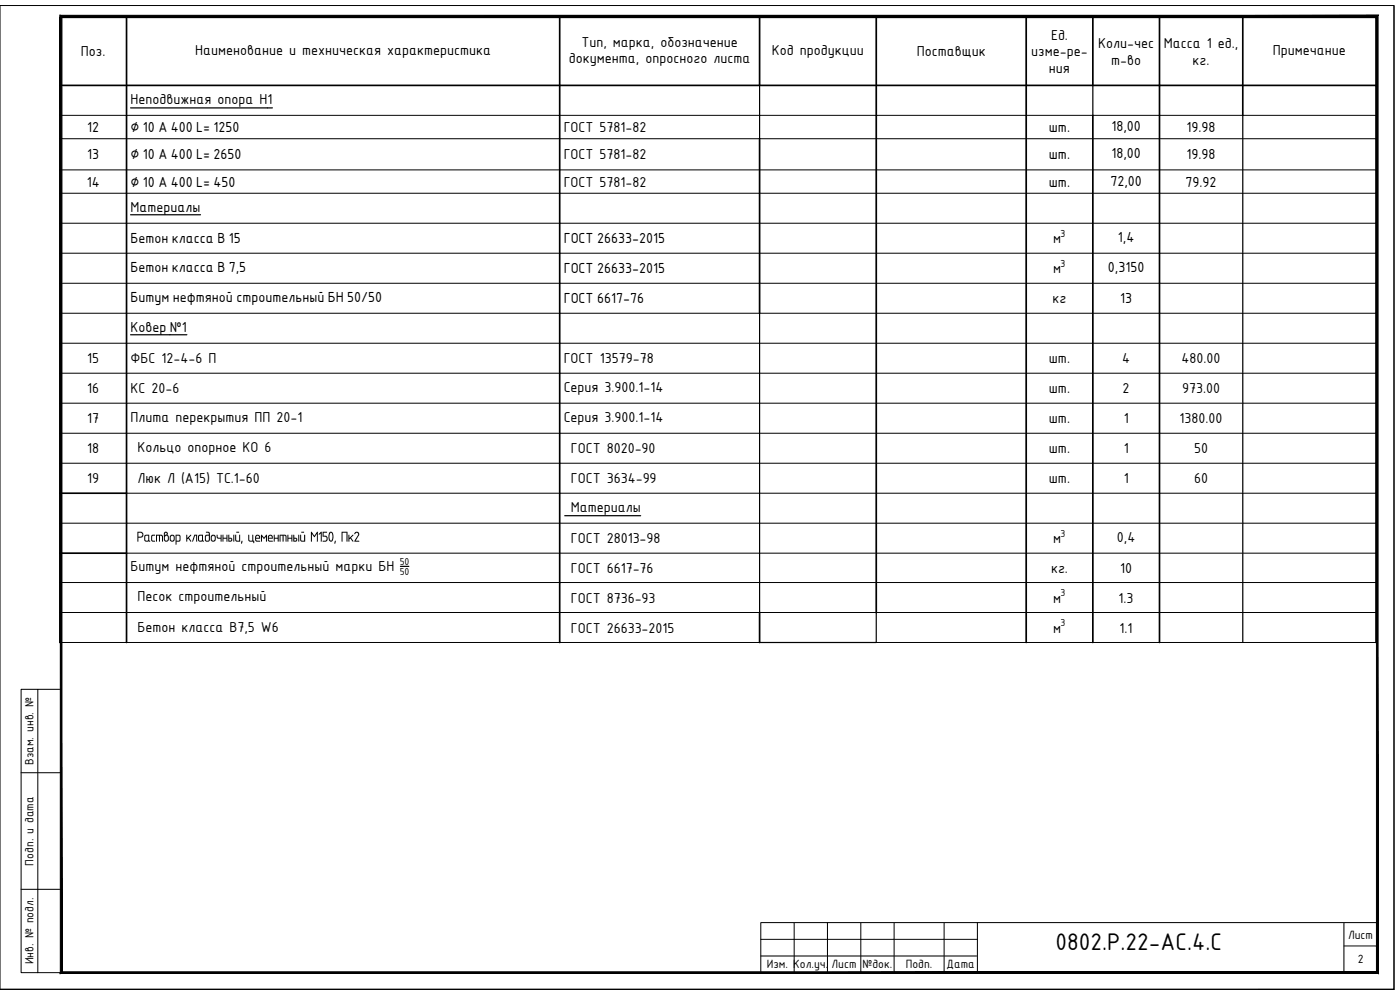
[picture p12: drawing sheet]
<svg xmlns="http://www.w3.org/2000/svg" width="420mm" height="297mm" viewBox="0 0 420 297" stroke-linecap="round" stroke-linejoin="round" font-family="sans-serif">
<!-- layer: 0 -->
<g fill="none" stroke="#000" stroke-width=".3">
<path d="M0 1.7h418.4v295.3h-418.4zM418.3 1.7v295.1h-418.3h418.4M6.3 206.8h12v85h-12zM11.3 206.8v85M6.3 231.8h12M6.3 266.8h12M228.3 276.8h185v15h-185zM238.3 276.8v15M248.3 276.8v15M258.3 276.8v15M268.3 276.8v15M283.3 276.8v15"/>
<path d="M293.3 276.8v15M403.3 276.8v15M228.3 281.8h65M228.3 286.8h65M403.3 283.8h10"/>
</g>
<path d="M18.1 4.6l.5 .5 395-.5zM18.6 5.1l395-.5-.5 .5zM413.6 4.6l-.5 .5 .5 287zM413.1 5.1l.5 287-.5-.5zM18.1 292.1h395.5l-.5-.5zM18.6 291.6h394.5l-395 .5zM18.1 4.6v287.5l.5-.5zM18.1 4.6l.5 .5v286.5z" fill="#000" stroke="#000" stroke-width=".3"/>
<path d="M39.2 32.4h42.6M228 25.6v16M328 25.6v9M373 34.6v158.2M39.2 64.4h21M228 94v89.8M39.2 100.4h16.9M169.5 154.7h22.8M120.2 169.9h2.5M263 183.8v9h-35" fill="none" stroke="#000" stroke-width=".36"/>
<g fill="none" stroke="#000" stroke-width=".51">
<path d="M38 5.2v187.6M168 5.2v187.6M228 5.2v20.4M263 5.2v178.6M308 5.2v187.6M328 5.2v20.4M348 5.2v187.6M373 5.2v29.4M18 25.6h395M328 34.6v158.2M228 41.6v52.4M18 148h20"/>
<path d="M18 166h20M18 192.8v-187.6h395v187.6M228 183.8v9"/>
</g>
<g fill="none" stroke="#000" stroke-width=".3">
<path d="M18 34.6h395M18 41.6h395M18 51h395M18 58h395M18 67h395M18 76h395M18 85h395M18 94h395M18 103h395M18 112h395M18 121h395M18 130h395"/>
<path d="M18 139h395M18 157h395M38 148h375M18 174.8h395M38 166h375M18 183.8h395M18 192.8h210M263 192.8h150"/>
</g>
<text font-size="7.8" x="316.8" y="285">0802.Р.22-АС.4.С</text>
<g font-size="4.7">
<text x="315.4" y="11.9">Ед.</text>
<text x="24.3" y="16.9">Поз.</text>
<text x="58.6" y="16.5">Наименование и техническая характеристика</text>
<text x="174.5" y="14">Тип, марка, обозначение</text>
<text x="231.7" y="16.5">Код продукции</text>
<text x="275.1" y="16.7">Поставщик</text>
<text x="309.5" y="16.9">изме-ре-</text>
<text x="329.6" y="14.4">Коли-чес</text>
<text x="349.3" y="14.4">Масса 1 ед.,</text>
<text x="382" y="16.5">Примечание</text>
<text x="170.8" y="19">документа, опросного листа</text>
<text x="314.8" y="21.9">ния</text>
<text x="333.5" y="19.4">т-во</text>
<text x="357.9" y="19.4">кг.</text>
<text x="39.2" y="31.2">Неподвижная опора Н1</text>
<text x="169.2" y="39.6">ГОСТ 5781-82</text>
<text x="169.2" y="47.8">ГОСТ 5781-82</text>
<text x="169.2" y="56">ГОСТ 5781-82</text>
<text x="26.2" y="109">15</text>
<text x="39.2" y="109">ФБС 12-4-6 П</text>
<text x="169.2" y="109">ГОСТ 13579-78</text>
<text x="314.8" y="109">шт.</text>
<text x="336.8" y="109">4</text>
<text x="354.6" y="109">480.00</text>
<text x="26.2" y="118">16</text>
<text x="39.2" y="118">КС 20-6</text>
<text x="169.2" y="117.5">Серия 3.900.1-14</text>
<text x="314.8" y="118">шт.</text>
<text x="336.9" y="118">2</text>
<text x="354.8" y="118">973.00</text>
<text x="26.2" y="127">17</text>
<text x="39.2" y="126.5">Плита перекрытия ПП 20-1</text>
<text x="169.2" y="126.5">Серия 3.900.1-14</text>
<text x="314.8" y="127">шт.</text>
<text x="337.2" y="127">1</text>
<text x="354" y="127">1380.00</text>
<text x="26.2" y="136">18</text>
<text x="41.3" y="135.5">Кольцо опорное КО 6</text>
<text x="171.3" y="136">ГОСТ 8020-90</text>
<text x="314.8" y="136">шт.</text>
<text x="337.2" y="136">1</text>
<text x="358.4" y="136">50</text>
<text x="26.2" y="145">19</text>
<text x="41.3" y="145">Люк Л (А15) ТС.1-60</text>
<text x="171.3" y="145">ГОСТ 3634-99</text>
<text x="314.8" y="145">шт.</text>
<text x="337.2" y="145">1</text>
<text x="358.4" y="145">60</text>
<text x="171.3" y="153.5">Материалы</text>
<text x="40.7" y="162.5">Раствор кладочный , цементный М 150, Пк2</text>
<text x="171.3" y="163">ГОСТ 28013-98</text>
<text x="316.1" y="163">м</text>
<text x="335.2" y="162.7">0,4</text>
<text x="39.2" y="171.4">Битум нефтяной строительный марки БН</text>
<text x="171.3" y="171.9">ГОСТ 6617-76</text>
<text x="315.4" y="171.9">кг.</text>
<text x="336.2" y="171.9">10</text>
<text x="41.3" y="180.3">Песок строительный</text>
<text x="171.3" y="180.8">ГОСТ 8736-93</text>
<text x="316.1" y="180.8">м</text>
<text x="335.7" y="180.8">1.3</text>
<text x="41.3" y="189.5">Бетон класса В7,5 W6</text>
<text x="171.3" y="189.8">ГОСТ 26633-2015</text>
<text x="316.1" y="189.8">м</text>
<text x="336" y="189.8">1.1</text>
<text x="378" y="296.1">_</text>
</g>
<g font-size="4.2">
<text x="26.2" y="39.6">12</text>
<text x="39.2" y="39.6">⌀ 10 А 400 L= 1250</text>
<text x="314.8" y="39.6">шт.</text>
<text x="333.5" y="39.3">18,00</text>
<text x="356.1" y="39.6">19.98</text>
<text x="26.2" y="47.8">13</text>
<text x="39.2" y="47.8">⌀ 10 А 400 L= 2650</text>
<text x="314.8" y="47.8">шт.</text>
<text x="333.5" y="47.5">18,00</text>
<text x="356.1" y="47.8">19.98</text>
<text x="26" y="56">14</text>
<text x="39.2" y="56">⌀ 10 А 400 L= 450</text>
<text x="314.8" y="56">шт.</text>
<text x="333.2" y="55.7">72,00</text>
<text x="355.8" y="56">79.92</text>
<text x="39.2" y="63.5">Материалы</text>
<text x="39.2" y="73">Бетон класса В 15</text>
<text x="169.2" y="73">ГОСТ 26633-2015</text>
<text x="316.1" y="73">м</text>
<text x="335.5" y="72.7">1,4</text>
<text x="39.2" y="81.7">Бетон класса В 7,5</text>
<text x="169.2" y="82">ГОСТ 26633-2015</text>
<text x="316.1" y="82">м</text>
<text x="332.5" y="81.7">0,3150</text>
<text x="39.2" y="90.5">Битум нефтяной строительный БН 50/50</text>
<text x="169.2" y="91">ГОСТ 6617-76</text>
<text x="315.9" y="91">кг</text>
<text x="336.2" y="91">13</text>
<text x="39.2" y="99.5">Ковер №1</text>
</g>
<g font-size="3.9">
<text x="10.1" y="229.5" transform="rotate(-90 10.1 229.5)">Взам. инв. №</text>
<text x="10.1" y="259.7" transform="rotate(-90 10.1 259.7)">Подп. и дата</text>
<text x="404.6" y="281.6">Лист</text>
<text x="10.1" y="289.3" transform="rotate(-90 10.1 289.3)">Инв. № подл.</text>
<text x="230.1" y="290.6">Изм. Кол.уч.</text>
<text x="249.6" y="290.6">Лист</text>
<text x="258.8" y="290.6">№док.</text>
<text x="271.8" y="290.6">Подп.</text>
<text x="284.1" y="290.6">Дата</text>
<text x="407.5" y="289.1">2</text>
</g>
<g font-size="3.3">
<text x="318.3" y="161.1">3</text>
<text x="120" y="169.6">50</text>
<text x="120" y="172.4">50</text>
<text x="318.3" y="178.9">3</text>
<text x="318.3" y="187.9">3</text>
</g>
<g font-size="2.9">
<text x="318.3" y="71.1">3</text>
<text x="318.3" y="80.1">3</text>
</g>
</svg>
